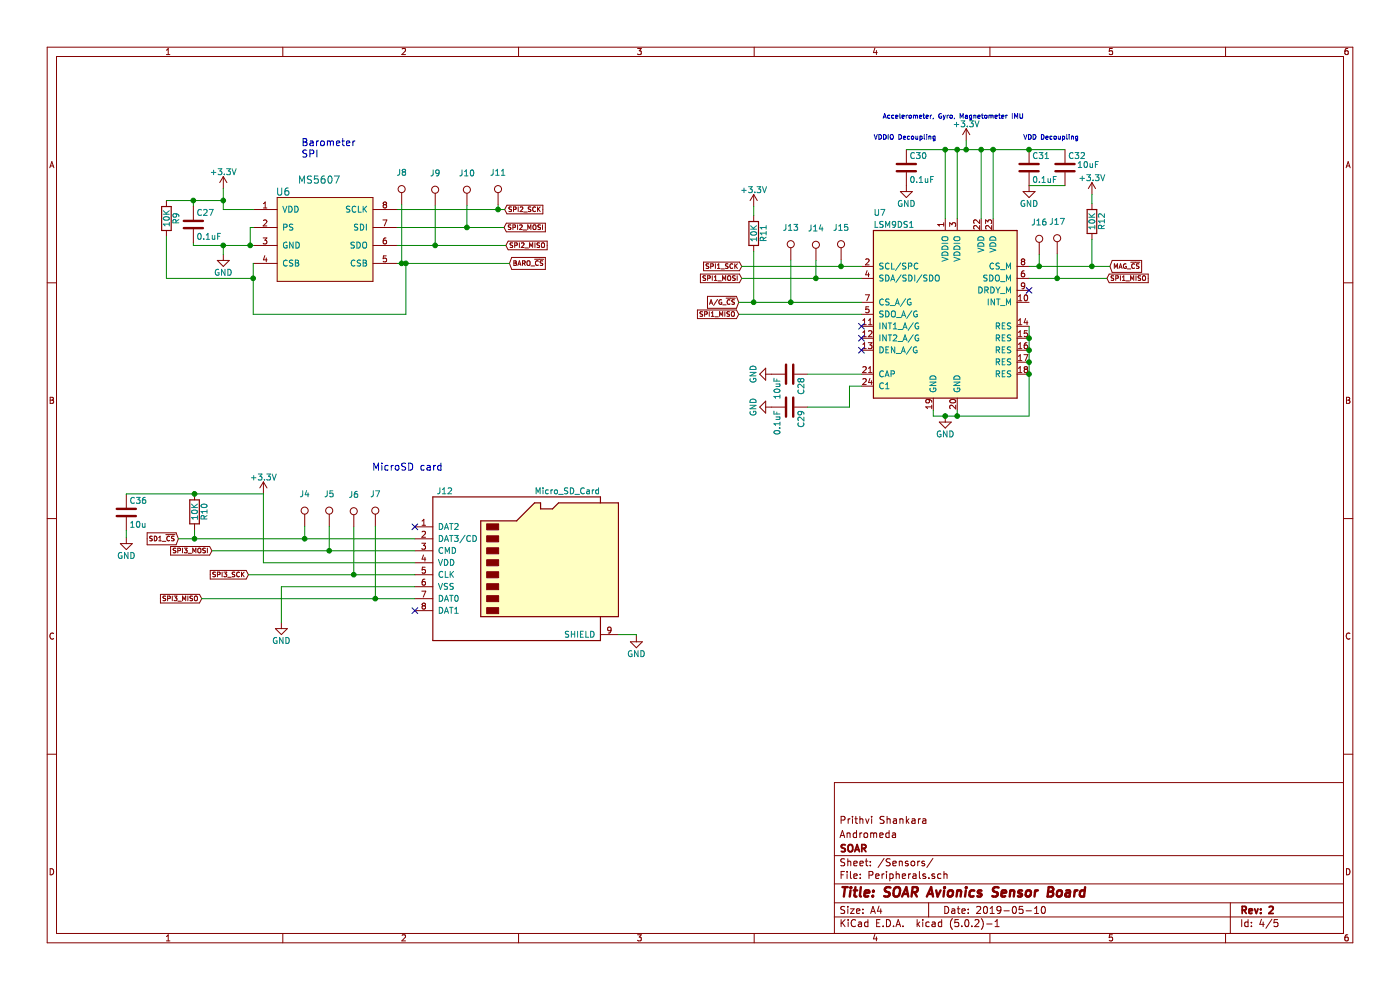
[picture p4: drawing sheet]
EESchema Schematic File Version 4
LIBS:AndromedaV2.2-cache
EELAYER 26 0
EELAYER END
$Descr A4 11693 8268
encoding utf-8
Sheet 4 5
Title "SOAR Avionics Sensor Board"
Date "2019-05-10"
Rev "2"
Comp "SOAR"
Comment1 "Andromeda"
Comment2 "Prithvi Shankara"
Comment3 ""
Comment4 ""
$EndDescr
$Comp
L AndromedaV2-rescue:Micro_SD_Card J12
U 1 1
P 4365 4700
F 0 "J12" H 3715 5300 50  0000 C CNN
F 1 "Micro_SD_Card" H 5015 5300 50  0000 R CNN
F 2 "SOAR_Library:Hirose_DM3AT-SF-PEJM5_MicroSD" H 5515 5000 50  0001 C CNN
F 3 "http://www.molex.com/pdm_docs/sd/472192001_sd.pdf" H 4365 4700 50  0001 C CNN
F 4 "0472192001" H 4365 4700 60  0001 C CNN "Digikey"
	1    4365 4700
	1    0    0    -1  
$EndComp
Text GLabel 1685 5000 0    39   Input ~ 0
SPI3_MISO
Text GLabel 2075 4800 0    39   Input ~ 0
SPI3_SCK
Text GLabel 1490 4500 0    39   Input ~ 0
SD1_~CS
Text GLabel 1770 4600 0    39   Input ~ 0
SPI3_MOSI
$Comp
L AndromedaV2-rescue:GND #PWR038
U 1 1
P 2350 5200
F 0 "#PWR038" H 2350 4950 50  0001 C CNN
F 1 "GND" H 2350 5050 50  0000 C CNN
F 2 "" H 2350 5200 50  0001 C CNN
F 3 "" H 2350 5200 50  0001 C CNN
	1    2350 5200
	1    0    0    -1  
$EndComp
$Comp
L AndromedaV2-rescue:R R10
U 1 1
P 1625 4275
F 0 "R10" V 1705 4275 50  0000 C CNN
F 1 "10K" V 1625 4275 50  0000 C CNN
F 2 "Resistors_SMD:R_0603" V 1555 4275 50  0001 C CNN
F 3 "" H 1625 4275 50  0001 C CNN
	1    1625 4275
	1    0    0    -1  
$EndComp
$Comp
L AndromedaV2-rescue:+3.3V #PWR039
U 1 1
P 1865 1575
F 0 "#PWR039" H 1865 1425 50  0001 C CNN
F 1 "+3.3V" H 1865 1715 50  0000 C CNN
F 2 "" H 1865 1575 50  0001 C CNN
F 3 "" H 1865 1575 50  0001 C CNN
	1    1865 1575
	1    0    0    -1  
$EndComp
$Comp
L AndromedaV2-rescue:MS5607 U6
U 1 1
P 2715 2000
F 0 "U6" H 2365 2400 60  0000 C CNN
F 1 "MS5607" H 2665 2500 60  0000 C CNN
F 2 "Package_LGA:LGA-8_3x5mm_P1.25mm" H 2665 2550 60  0001 C CNN
F 3 "http://www.te.com/commerce/DocumentDelivery/DDEController?Action=srchrtrv&DocNm=MS5607-02BA03&DocType=Data+Sheet&DocLang=English" H 2665 2550 60  0001 C CNN
F 4 "MS560702BA03-00" H 2715 2000 60  0001 C CNN "Digikey"
	1    2715 2000
	1    0    0    -1  
$EndComp
Text GLabel 4210 1900 2    39   Input ~ 0
SPI2_MOSI
Text GLabel 4215 1750 2    39   Input ~ 0
SPI2_SCK
Text Notes 2515 1325 0    59   ~ 0
Barometer\nSPI\n
Text GLabel 4225 2050 2    39   Input ~ 0
SPI2_MISO
Text GLabel 4255 2200 2    39   Input ~ 0
BARO_~CS
$Comp
L AndromedaV2-rescue:R R9
U 1 1
P 1390 1825
F 0 "R9" V 1470 1825 50  0000 C CNN
F 1 "10K" V 1390 1825 50  0000 C CNN
F 2 "Resistors_SMD:R_0603" V 1320 1825 50  0001 C CNN
F 3 "" H 1390 1825 50  0001 C CNN
	1    1390 1825
	1    0    0    -1  
$EndComp
$Comp
L AndromedaV2-rescue:LSM9DS1 U7
U 1 1
P 7895 2625
F 0 "U7" H 7295 3475 50  0000 L CNN
F 1 "LSM9DS1" H 7295 3375 50  0000 L CNN
F 2 "Package_LGA:LGA-24L_3x3.5mm_P0.43mm" H 9395 3375 50  0001 C CNN
F 3 "http://www.st.com/content/ccc/resource/technical/document/datasheet/1e/3f/2a/d6/25/eb/48/46/DM00103319.pdf/files/DM00103319.pdf/jcr:content/translations/en.DM00103319.pdf" H 7895 2725 50  0001 C CNN
F 4 "497-14946-1-ND" H 7895 2625 60  0001 C CNN "Digikey"
	1    7895 2625
	1    0    0    -1  
$EndComp
$Comp
L AndromedaV2-rescue:C C30
U 1 1
P 7570 1400
F 0 "C30" H 7595 1500 50  0000 L CNN
F 1 "0.1uF" H 7595 1300 50  0000 L CNN
F 2 "Capacitors_SMD:C_0603" H 7608 1250 50  0001 C CNN
F 3 "" H 7570 1400 50  0001 C CNN
	1    7570 1400
	1    0    0    -1  
$EndComp
$Comp
L AndromedaV2-rescue:GND #PWR041
U 1 1
P 7570 1550
F 0 "#PWR041" H 7570 1300 50  0001 C CNN
F 1 "GND" H 7570 1400 50  0000 C CNN
F 2 "" H 7570 1550 50  0001 C CNN
F 3 "" H 7570 1550 50  0001 C CNN
	1    7570 1550
	1    0    0    -1  
$EndComp
Text Notes 8545 1175 0    39   ~ 0
VDD Decoupling
$Comp
L AndromedaV2-rescue:C C31
U 1 1
P 8595 1400
F 0 "C31" H 8620 1500 50  0000 L CNN
F 1 "0.1uF" H 8620 1300 50  0000 L CNN
F 2 "Capacitors_SMD:C_0603" H 8633 1250 50  0001 C CNN
F 3 "" H 8595 1400 50  0001 C CNN
	1    8595 1400
	1    0    0    -1  
$EndComp
$Comp
L AndromedaV2-rescue:GND #PWR042
U 1 1
P 8595 1550
F 0 "#PWR042" H 8595 1300 50  0001 C CNN
F 1 "GND" H 8595 1400 50  0000 C CNN
F 2 "" H 8595 1550 50  0001 C CNN
F 3 "" H 8595 1550 50  0001 C CNN
	1    8595 1550
	1    0    0    -1  
$EndComp
Text Notes 7295 1175 0    39   ~ 0
VDDIO Decoupling
$Comp
L AndromedaV2-rescue:C C28
U 1 1
P 6595 3125
F 0 "C28" H 6620 3225 50  0000 L CNN
F 1 "10uF" H 6620 3025 50  0000 L CNN
F 2 "Capacitors_SMD:C_0603" H 6633 2975 50  0001 C CNN
F 3 "" H 6595 3125 50  0001 C CNN
	1    6595 3125
	0    1    1    0   
$EndComp
$Comp
L AndromedaV2-rescue:C C29
U 1 1
P 6595 3400
F 0 "C29" H 6620 3500 50  0000 L CNN
F 1 "0.1uF" H 6620 3300 50  0000 L CNN
F 2 "Capacitors_SMD:C_0603" H 6633 3250 50  0001 C CNN
F 3 "" H 6595 3400 50  0001 C CNN
	1    6595 3400
	0    1    1    0   
$EndComp
$Comp
L AndromedaV2-rescue:GND #PWR043
U 1 1
P 6445 3125
F 0 "#PWR043" H 6445 2875 50  0001 C CNN
F 1 "GND" H 6445 2975 50  0000 C CNN
F 2 "" H 6445 3125 50  0001 C CNN
F 3 "" H 6445 3125 50  0001 C CNN
	1    6445 3125
	0    1    1    0   
$EndComp
$Comp
L AndromedaV2-rescue:GND #PWR044
U 1 1
P 6445 3400
F 0 "#PWR044" H 6445 3150 50  0001 C CNN
F 1 "GND" H 6445 3250 50  0000 C CNN
F 2 "" H 6445 3400 50  0001 C CNN
F 3 "" H 6445 3400 50  0001 C CNN
	1    6445 3400
	0    1    1    0   
$EndComp
$Comp
L AndromedaV2-rescue:GND #PWR045
U 1 1
P 7895 3475
F 0 "#PWR045" H 7895 3225 50  0001 C CNN
F 1 "GND" H 7895 3325 50  0000 C CNN
F 2 "" H 7895 3475 50  0001 C CNN
F 3 "" H 7895 3475 50  0001 C CNN
	1    7895 3475
	1    0    0    -1  
$EndComp
Text GLabel 6195 2225 0    39   Input ~ 0
SPI1_SCK
Text GLabel 6195 2325 0    39   Input ~ 0
SPI1_MOSI
Text GLabel 6170 2625 0    39   Input ~ 0
SPI1_MISO
Text GLabel 9245 2325 2    39   Input ~ 0
SPI1_MISO
NoConn ~ 7195 2925
NoConn ~ 7195 2825
Text GLabel 9270 2225 2    39   Input ~ 0
MAG_~CS
$Comp
L AndromedaV2-rescue:R R12
U 1 1
P 9120 1850
F 0 "R12" V 9200 1850 50  0000 C CNN
F 1 "10K" V 9120 1850 50  0000 C CNN
F 2 "Resistors_SMD:R_0603" V 9050 1850 50  0001 C CNN
F 3 "" H 9120 1850 50  0001 C CNN
	1    9120 1850
	1    0    0    -1  
$EndComp
$Comp
L AndromedaV2-rescue:+3.3V #PWR046
U 1 1
P 9120 1625
F 0 "#PWR046" H 9120 1475 50  0001 C CNN
F 1 "+3.3V" H 9120 1765 50  0000 C CNN
F 2 "" H 9120 1625 50  0001 C CNN
F 3 "" H 9120 1625 50  0001 C CNN
	1    9120 1625
	1    0    0    -1  
$EndComp
Text Notes 3105 3940 0    59   ~ 0
MicroSD card 
Text Notes 7370 1000 0    39   ~ 0
Accelerometer, Gyro, Magnetometer IMU
NoConn ~ 8595 2425
NoConn ~ 3465 4400
NoConn ~ 3465 5100
$Comp
L AndromedaV2-rescue:C C32
U 1 1
P 8895 1400
F 0 "C32" H 8920 1500 50  0000 L CNN
F 1 "10uF" H 8995 1425 50  0000 L CNN
F 2 "Capacitors_SMD:C_0603" H 8933 1250 50  0001 C CNN
F 3 "" H 8895 1400 50  0001 C CNN
	1    8895 1400
	1    0    0    -1  
$EndComp
$Comp
L AndromedaV2-rescue:+3.3V #PWR047
U 1 1
P 8070 1175
F 0 "#PWR047" H 8070 1025 50  0001 C CNN
F 1 "+3.3V" H 8070 1315 50  0000 C CNN
F 2 "" H 8070 1175 50  0001 C CNN
F 3 "" H 8070 1175 50  0001 C CNN
	1    8070 1175
	1    0    0    -1  
$EndComp
$Comp
L AndromedaV2-rescue:+3.3V #PWR048
U 1 1
P 2200 4125
F 0 "#PWR048" H 2200 3975 50  0001 C CNN
F 1 "+3.3V" H 2200 4265 50  0000 C CNN
F 2 "" H 2200 4125 50  0001 C CNN
F 3 "" H 2200 4125 50  0001 C CNN
	1    2200 4125
	1    0    0    -1  
$EndComp
$Comp
L AndromedaV2-rescue:GND #PWR049
U 1 1
P 5315 5310
F 0 "#PWR049" H 5315 5060 50  0001 C CNN
F 1 "GND" H 5315 5160 50  0000 C CNN
F 2 "" H 5315 5310 50  0001 C CNN
F 3 "" H 5315 5310 50  0001 C CNN
	1    5315 5310
	1    0    0    -1  
$EndComp
$Comp
L AndromedaV2-rescue:TEST_1P J10
U 1 1
P 3900 1715
F 0 "J10" H 3900 1985 50  0000 C CNN
F 1 "TEST_1P" H 3900 1915 50  0001 C CNN
F 2 "Connectors_TestPoints:Test_Point_Pad_d1.5mm" H 4100 1715 50  0001 C CNN
F 3 "" H 4100 1715 50  0001 C CNN
	1    3900 1715
	1    0    0    -1  
$EndComp
$Comp
L AndromedaV2-rescue:TEST_1P J11
U 1 1
P 4160 1710
F 0 "J11" H 4160 1980 50  0000 C CNN
F 1 "TEST_1P" H 4160 1910 50  0001 C CNN
F 2 "Connectors_TestPoints:Test_Point_Pad_d1.5mm" H 4360 1710 50  0001 C CNN
F 3 "" H 4360 1710 50  0001 C CNN
	1    4160 1710
	1    0    0    -1  
$EndComp
$Comp
L AndromedaV2-rescue:TEST_1P J9
U 1 1
P 3635 1715
F 0 "J9" H 3635 1985 50  0000 C CNN
F 1 "TEST_1P" H 3635 2065 50  0001 C CNN
F 2 "Connectors_TestPoints:Test_Point_Pad_d1.5mm" H 3835 1715 50  0001 C CNN
F 3 "" H 3835 1715 50  0001 C CNN
	1    3635 1715
	1    0    0    -1  
$EndComp
$Comp
L AndromedaV2-rescue:TEST_1P J8
U 1 1
P 3355 1710
F 0 "J8" H 3355 1980 50  0000 C CNN
F 1 "TEST_1P" H 3185 1905 50  0001 C CNN
F 2 "Connectors_TestPoints:Test_Point_Pad_d1.5mm" H 3555 1710 50  0001 C CNN
F 3 "" H 3555 1710 50  0001 C CNN
	1    3355 1710
	1    0    0    -1  
$EndComp
$Comp
L AndromedaV2-rescue:TEST_1P J15
U 1 1
P 7025 2170
F 0 "J15" H 7025 2440 50  0000 C CNN
F 1 "TEST_1P" H 7025 2370 50  0001 C CNN
F 2 "Connectors_TestPoints:Test_Point_Pad_d1.5mm" H 7225 2170 50  0001 C CNN
F 3 "" H 7225 2170 50  0001 C CNN
	1    7025 2170
	1    0    0    -1  
$EndComp
$Comp
L AndromedaV2-rescue:TEST_1P J14
U 1 1
P 6815 2175
F 0 "J14" H 6815 2445 50  0000 C CNN
F 1 "TEST_1P" H 6815 2375 50  0001 C CNN
F 2 "Connectors_TestPoints:Test_Point_Pad_d1.5mm" H 7015 2175 50  0001 C CNN
F 3 "" H 7015 2175 50  0001 C CNN
	1    6815 2175
	1    0    0    -1  
$EndComp
Text GLabel 6170 2525 0    39   Input ~ 0
A/G_~CS
$Comp
L AndromedaV2-rescue:+3.3V #PWR050
U 1 1
P 6295 1725
F 0 "#PWR050" H 6295 1575 50  0001 C CNN
F 1 "+3.3V" H 6295 1865 50  0000 C CNN
F 2 "" H 6295 1725 50  0001 C CNN
F 3 "" H 6295 1725 50  0001 C CNN
	1    6295 1725
	1    0    0    -1  
$EndComp
$Comp
L AndromedaV2-rescue:R R11
U 1 1
P 6295 1950
F 0 "R11" V 6375 1950 50  0000 C CNN
F 1 "10K" V 6295 1950 50  0000 C CNN
F 2 "Resistors_SMD:R_0603" V 6225 1950 50  0001 C CNN
F 3 "" H 6295 1950 50  0001 C CNN
	1    6295 1950
	1    0    0    -1  
$EndComp
NoConn ~ 7195 2725
$Comp
L AndromedaV2-rescue:TEST_1P J13
U 1 1
P 6605 2170
F 0 "J13" H 6605 2440 50  0000 C CNN
F 1 "TEST_1P" H 6605 2370 50  0001 C CNN
F 2 "Connectors_TestPoints:Test_Point_Pad_d1.5mm" H 6805 2170 50  0001 C CNN
F 3 "" H 6805 2170 50  0001 C CNN
	1    6605 2170
	1    0    0    -1  
$EndComp
$Comp
L AndromedaV2-rescue:TEST_1P J16
U 1 1
P 8680 2125
F 0 "J16" H 8680 2395 50  0000 C CNN
F 1 "TEST_1P" H 8680 2325 50  0001 C CNN
F 2 "Connectors_TestPoints:Test_Point_Pad_d1.5mm" H 8880 2125 50  0001 C CNN
F 3 "" H 8880 2125 50  0001 C CNN
	1    8680 2125
	1    0    0    -1  
$EndComp
$Comp
L AndromedaV2-rescue:TEST_1P J17
U 1 1
P 8830 2120
F 0 "J17" H 8830 2390 50  0000 C CNN
F 1 "TEST_1P" H 8830 2320 50  0001 C CNN
F 2 "Connectors_TestPoints:Test_Point_Pad_d1.5mm" H 9030 2120 50  0001 C CNN
F 3 "" H 9030 2120 50  0001 C CNN
	1    8830 2120
	1    0    0    -1  
$EndComp
$Comp
L AndromedaV2-rescue:TEST_1P J4
U 1 1
P 2545 4395
F 0 "J4" H 2545 4665 50  0000 C CNN
F 1 "TEST_1P" H 2545 4595 50  0001 C CNN
F 2 "Connectors_TestPoints:Test_Point_Pad_d1.5mm" H 2745 4395 50  0001 C CNN
F 3 "" H 2745 4395 50  0001 C CNN
	1    2545 4395
	1    0    0    -1  
$EndComp
$Comp
L AndromedaV2-rescue:TEST_1P J5
U 1 1
P 2750 4395
F 0 "J5" H 2750 4665 50  0000 C CNN
F 1 "TEST_1P" H 2750 4595 50  0001 C CNN
F 2 "Connectors_TestPoints:Test_Point_Pad_d1.5mm" H 2950 4395 50  0001 C CNN
F 3 "" H 2950 4395 50  0001 C CNN
	1    2750 4395
	1    0    0    -1  
$EndComp
$Comp
L AndromedaV2-rescue:TEST_1P J6
U 1 1
P 2955 4400
F 0 "J6" H 2955 4670 50  0000 C CNN
F 1 "TEST_1P" H 2955 4600 50  0001 C CNN
F 2 "Connectors_TestPoints:Test_Point_Pad_d1.5mm" H 3155 4400 50  0001 C CNN
F 3 "" H 3155 4400 50  0001 C CNN
	1    2955 4400
	1    0    0    -1  
$EndComp
$Comp
L AndromedaV2-rescue:TEST_1P J7
U 1 1
P 3135 4395
F 0 "J7" H 3135 4665 50  0000 C CNN
F 1 "TEST_1P" H 3135 4595 50  0001 C CNN
F 2 "Connectors_TestPoints:Test_Point_Pad_d1.5mm" H 3335 4395 50  0001 C CNN
F 3 "" H 3335 4395 50  0001 C CNN
	1    3135 4395
	1    0    0    -1  
$EndComp
Wire Wire Line
	2075 4800 2955 4800
Wire Wire Line
	2200 4125 2200 4700
Wire Wire Line
	2200 4700 3465 4700
Wire Wire Line
	3465 4900 2350 4900
Wire Wire Line
	2350 4900 2350 5200
Wire Wire Line
	1055 4125 1625 4125
Wire Wire Line
	1865 1750 2115 1750
Wire Wire Line
	3315 1750 4160 1750
Wire Wire Line
	3315 1900 3900 1900
Wire Wire Line
	3315 2200 3355 2200
Wire Wire Line
	2115 2200 2115 2325
Wire Wire Line
	2115 2625 3390 2625
Wire Wire Line
	3390 2625 3390 2200
Connection ~ 3390 2200
Wire Wire Line
	2115 2325 1390 2325
Wire Wire Line
	1390 2325 1390 1975
Connection ~ 2115 2325
Wire Wire Line
	1390 1675 1615 1675
Connection ~ 1865 1675
Wire Wire Line
	1615 1675 1615 1725
Connection ~ 1615 1675
Wire Wire Line
	1615 2025 1615 2050
Wire Wire Line
	7895 1250 7895 1825
Wire Wire Line
	7995 1250 7995 1825
Connection ~ 7895 1250
Wire Wire Line
	8195 1250 8195 1825
Connection ~ 7995 1250
Connection ~ 8195 1250
Wire Wire Line
	8295 1250 8295 1825
Connection ~ 8295 1250
Wire Wire Line
	7195 3125 6745 3125
Wire Wire Line
	7195 3225 7095 3225
Wire Wire Line
	7095 3225 7095 3400
Wire Wire Line
	7095 3400 6745 3400
Wire Wire Line
	7795 3425 7795 3475
Wire Wire Line
	7795 3475 7895 3475
Wire Wire Line
	7995 3475 7995 3425
Connection ~ 7895 3475
Wire Wire Line
	8595 3475 8595 3125
Connection ~ 8595 2825
Connection ~ 8595 2925
Connection ~ 8595 3025
Connection ~ 7995 3475
Connection ~ 8595 3125
Wire Wire Line
	6195 2225 7025 2225
Wire Wire Line
	6195 2325 6815 2325
Wire Wire Line
	7195 2625 6170 2625
Wire Wire Line
	8595 2325 8830 2325
Wire Wire Line
	8595 2225 8680 2225
Wire Wire Line
	9120 1625 9120 1700
Wire Wire Line
	9120 2000 9120 2225
Connection ~ 9120 2225
Connection ~ 8595 1250
Wire Wire Line
	8895 1550 8595 1550
Wire Wire Line
	7570 1250 7895 1250
Wire Wire Line
	8070 1175 8070 1250
Connection ~ 8070 1250
Wire Wire Line
	1865 1575 1865 1675
Wire Wire Line
	1490 4500 1625 4500
Wire Wire Line
	1625 4425 1625 4500
Connection ~ 1625 4500
Wire Wire Line
	1685 5000 3135 5000
Wire Wire Line
	1770 4600 2750 4600
Wire Wire Line
	4160 1710 4160 1750
Connection ~ 4160 1750
Wire Wire Line
	3900 1715 3900 1900
Connection ~ 3900 1900
Wire Wire Line
	3355 1710 3355 2200
Connection ~ 3355 2200
Connection ~ 6295 2525
Wire Wire Line
	6170 2525 6295 2525
Wire Wire Line
	6295 2100 6295 2525
Wire Wire Line
	6295 1725 6295 1800
Wire Wire Line
	8680 2125 8680 2225
Connection ~ 8680 2225
Wire Wire Line
	8830 2120 8830 2325
Connection ~ 8830 2325
Wire Wire Line
	2545 4395 2545 4500
Connection ~ 2545 4500
Wire Wire Line
	2750 4395 2750 4600
Connection ~ 2750 4600
Wire Wire Line
	2955 4400 2955 4800
Connection ~ 2955 4800
Wire Wire Line
	3135 4395 3135 5000
Connection ~ 3135 5000
Wire Wire Line
	5165 5300 5315 5300
Wire Wire Line
	5315 5300 5315 5310
Wire Wire Line
	7025 2170 7025 2225
Connection ~ 7025 2225
Wire Wire Line
	6815 2175 6815 2325
Connection ~ 6815 2325
Wire Wire Line
	6605 2170 6605 2525
Connection ~ 6605 2525
$Comp
L AndromedaV2-rescue:C C36
U 1 1
P 1055 4280
F 0 "C36" H 1080 4380 50  0000 L CNN
F 1 "10u" H 1080 4180 50  0000 L CNN
F 2 "Capacitors_SMD:C_0603" H 1093 4130 50  0001 C CNN
F 3 "" H 1055 4280 50  0001 C CNN
	1    1055 4280
	1    0    0    -1  
$EndComp
Wire Wire Line
	1055 4125 1055 4130
Connection ~ 1625 4125
$Comp
L AndromedaV2-rescue:GND #PWR051
U 1 1
P 1055 4490
F 0 "#PWR051" H 1055 4240 50  0001 C CNN
F 1 "GND" H 1055 4340 50  0000 C CNN
F 2 "" H 1055 4490 50  0001 C CNN
F 3 "" H 1055 4490 50  0001 C CNN
	1    1055 4490
	1    0    0    -1  
$EndComp
Wire Wire Line
	1055 4430 1055 4490
Wire Wire Line
	3390 2200 4255 2200
Wire Wire Line
	2115 2325 2115 2625
Wire Wire Line
	1865 1675 1865 1750
Wire Wire Line
	1615 1675 1865 1675
Wire Wire Line
	7895 1250 7995 1250
Wire Wire Line
	7995 1250 8070 1250
Wire Wire Line
	8195 1250 8295 1250
Wire Wire Line
	8295 1250 8595 1250
Wire Wire Line
	7895 3475 7995 3475
Wire Wire Line
	8595 2825 8595 2725
Wire Wire Line
	8595 2925 8595 2825
Wire Wire Line
	8595 3025 8595 2925
Wire Wire Line
	7995 3475 8595 3475
Wire Wire Line
	8595 3125 8595 3025
Wire Wire Line
	9120 2225 9270 2225
Wire Wire Line
	8595 1250 8895 1250
Wire Wire Line
	8070 1250 8195 1250
Wire Wire Line
	1625 4500 2545 4500
Wire Wire Line
	4160 1750 4215 1750
Wire Wire Line
	3900 1900 4210 1900
Wire Wire Line
	3355 2200 3390 2200
Wire Wire Line
	6295 2525 6605 2525
Wire Wire Line
	8680 2225 9120 2225
Wire Wire Line
	8830 2325 9245 2325
Wire Wire Line
	2545 4500 3465 4500
Wire Wire Line
	2750 4600 3465 4600
Wire Wire Line
	2955 4800 3465 4800
Wire Wire Line
	3135 5000 3465 5000
Wire Wire Line
	7025 2225 7195 2225
Wire Wire Line
	6815 2325 7195 2325
Wire Wire Line
	6605 2525 7195 2525
Wire Wire Line
	1625 4125 2200 4125
$Comp
L AndromedaV2-rescue:GND #PWR040
U 1 1
P 1865 2125
F 0 "#PWR040" H 1865 1875 50  0001 C CNN
F 1 "GND" H 1865 1975 50  0000 C CNN
F 2 "" H 1865 2125 50  0001 C CNN
F 3 "" H 1865 2125 50  0001 C CNN
	1    1865 2125
	1    0    0    -1  
$EndComp
$Comp
L AndromedaV2-rescue:C C27
U 1 1
P 1615 1875
F 0 "C27" H 1640 1975 50  0000 L CNN
F 1 "0.1uF" H 1640 1775 50  0000 L CNN
F 2 "Capacitors_SMD:C_0603" H 1653 1725 50  0001 C CNN
F 3 "" H 1615 1875 50  0001 C CNN
	1    1615 1875
	1    0    0    -1  
$EndComp
Wire Wire Line
	1865 2050 1865 2125
Wire Wire Line
	1615 2050 1865 2050
Wire Wire Line
	2115 1900 2090 1900
Connection ~ 1865 2050
Wire Wire Line
	2090 2050 2115 2050
Wire Wire Line
	1865 2050 2090 2050
Connection ~ 2090 2050
Wire Wire Line
	2090 1900 2090 2050
Wire Wire Line
	3315 2050 3635 2050
Connection ~ 3635 2050
Wire Wire Line
	3635 2050 4225 2050
Wire Wire Line
	3635 1715 3635 2050
$EndSCHEMATC
